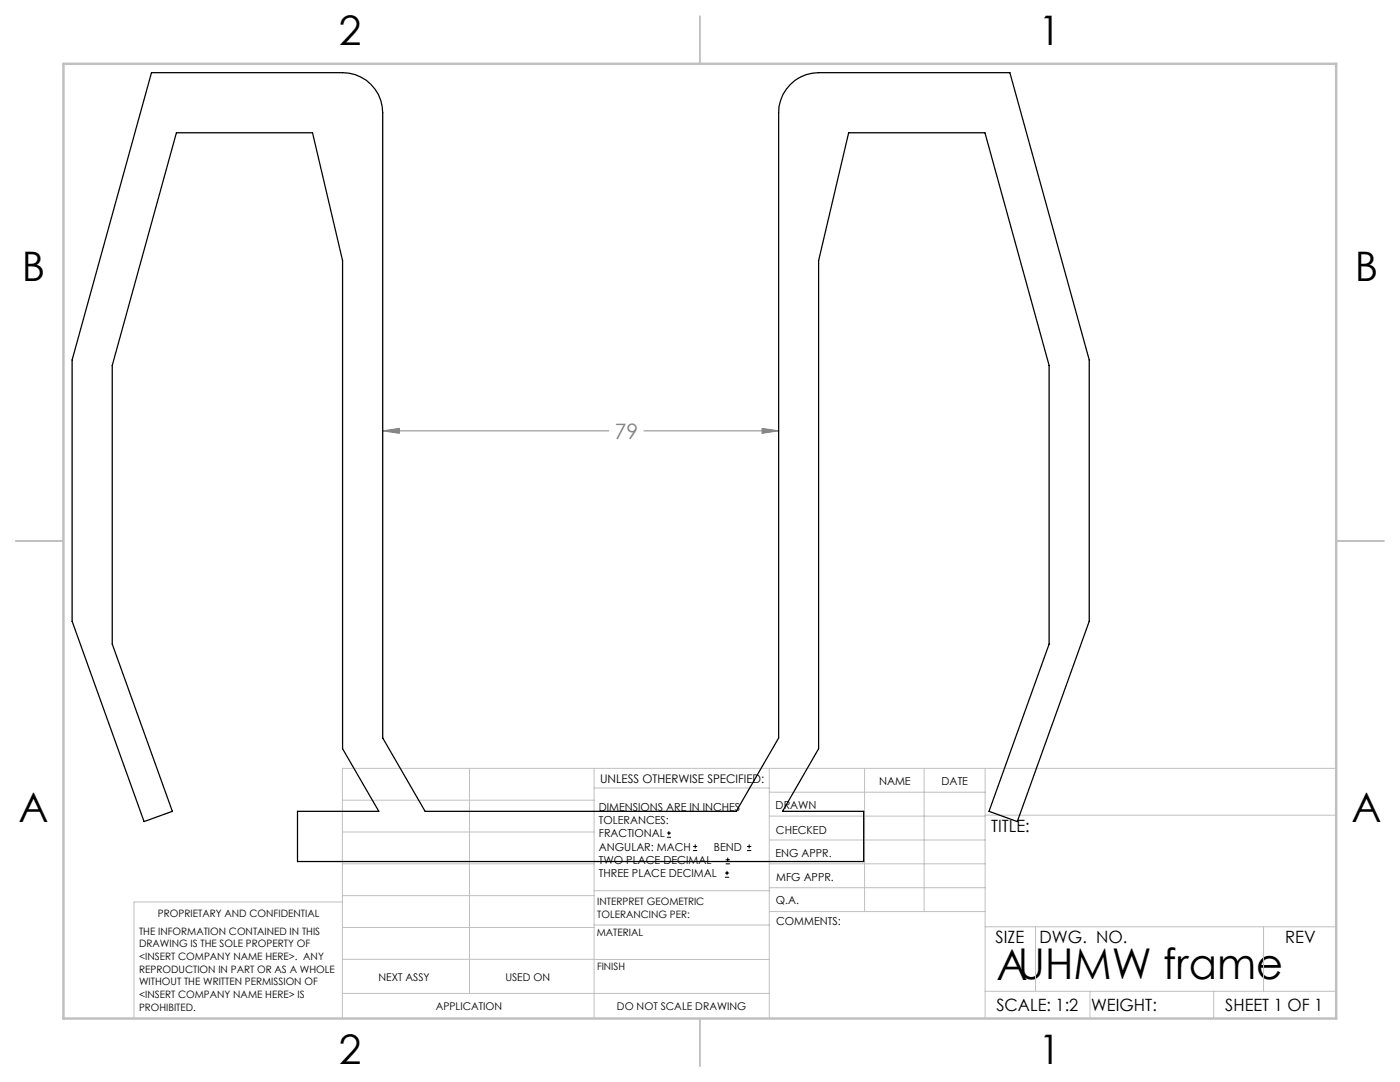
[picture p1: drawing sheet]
<svg xmlns="http://www.w3.org/2000/svg" width="279mm" height="216mm" viewBox="0 0 279 216" stroke-linecap="round" stroke-linejoin="round" font-family="sans-serif">
<g fill="none" stroke="#000" stroke-width=".2">
<path d="M133.1 167.1h.8M133.1 166.2h.8M133.5 165.8v.9M138.3 169.7h.8M138.3 168.9h.8M138.7 168.5v.8M144.7 175h.8M144.7 174.2h.8M144.8 172.4h.9M144.8 171.6h.9M145.1 173.8v.8M145.2 171.1v.9"/>
<path d="M149.1 169.7h.8M149.1 168.9h.8M149.5 168.5v.8"/>
</g>
<path d="M76.4 86l3.3-.5v1zM76.4 86h45.1M128.5 86h26.9M152.1 85.5l3.3 .5-3.3 .5z" fill="none" stroke="#808080" stroke-width=".2"/>
<g fill="none" stroke="#c0c0c0" stroke-width=".2">
<path d="M68.3 159.7h50.3M93.7 153.3v44.9M118.6 153.3v49.9M118.6 157.2h34.9M153.5 153.3v49.9M153.5 158.1h43.1M172.5 153.3v28.6M184.4 153.3v28.6M196.6 153.3v49.9M266.7 153.3h-198.4v49.9M68.3 178.7h50.3M68.3 172.4h50.3"/>
<path d="M68.3 166h50.3M68.3 180h-41.6v23.2M118.6 177.7h35M153.5 167.6h43.1M153.5 162.8h43.1M153.5 172.4h43.1M153.5 177.1h43.1M196.6 162.7h70.1M68.3 198.2h85.2M68.3 191.4l85.2 .1M68.3 185.1h50.3M118.6 184.6h35"/>
<path d="M153.6 181.9h43M196.6 197.8h70.1M196.6 184.9h70.1M206.7 184.9v12.9M217.5 197.8v5.4M242.2 197.8v5.4M252.2 184.9v12.9"/>
</g>
<path d="M139.7 3.2v9.5M3.1 107.9h9.6M266.7 107.9h9.5M139.7 203.2v9.6" fill="none" stroke="#c0c0c0" stroke-width=".25"/>
<path d="M12.7 12.7h254v190.5h-254z" fill="none" stroke="#c0c0c0" stroke-width=".5"/>
<path d="M76.4 86l3.3-.5v1zM152.1 85.5l3.3 .5-3.3 .5z" fill="#808080"/>
<path d="M30.2 14.5h38.2a8 8 0 0 1 8 8v124.7l8.4 14.7h62.1l8.5-14.7v-124.7a8 8 0 0 1 8-8h38.1l15.9 57.3v52.2l-14.4 39.9-5.6-2 12-33.4v-55.6l-12.8-46.4h-27.2l-6 25.5v97.4l-7.2 12.5h16.2v10h-113v-10h16.2l-7.2-12.5v-97.4l-6-25.5h-27.2l-12.8 46.4v55.6l12 33.4-5.6 2-14.4-39.9v-52.2z" fill="none" stroke="#000" stroke-width=".25"/>
<text font-size="8.5" x="198.9" y="195.5">AUHMW frame</text>
<g font-size="8.1">
<text x="67.6" y="8.9">2</text>
<text x="207.3" y="8.9">1</text>
<text x="4.4" y="56.2">B</text>
<text x="270.4" y="56.2">B</text>
<text x="3.7" y="164.1">A</text>
<text x="269.7" y="164.1">A</text>
<text x="67.6" y="212.4">2</text>
<text x="207.3" y="212.4">1</text>
</g>
<text font-size="4.2" fill="#808080" x="122.7" y="87.6">79</text>
<g font-size="3.4">
<text x="197.8" y="166">TITLE:</text>
<text x="198.7" y="188.1">SIZE</text>
<text x="207.5" y="188.1">DWG. NO.</text>
<text x="256.5" y="188.2">REV</text>
<text x="198.8" y="201.7">SCALE: 1:2</text>
<text x="217.7" y="201.8">WEIGHT:</text>
<text x="244.5" y="201.7">SHEET 1 OF 1</text>
</g>
<text font-size="2.4" x="119.8" y="156.2">UNLESS OTHERWISE SPECIFIED:</text>
<g font-size="2.2">
<text x="119.5" y="161.8">DIMENSIONS ARE IN INCHES</text>
<text x="154.8" y="161.4">DRAWN</text>
<text x="175.4" y="156.6">NAME</text>
<text x="187.9" y="156.7">DATE</text>
<text x="119.5" y="164.4">TOLERANCES:</text>
<text x="119.5" y="167.1">FRACTIONAL</text>
<text x="154.9" y="166.3">CHECKED</text>
<text x="119.5" y="169.7">ANGULAR: MACH</text>
<text x="119.5" y="172.4">TWO PLACE DECIMAL</text>
<text x="142.5" y="169.7">BEND</text>
<text x="154.8" y="171">ENG APPR.</text>
<text x="119.5" y="175">THREE PLACE DECIMAL</text>
<text x="154.9" y="175.7">MFG APPR.</text>
<text x="154.9" y="180.4">Q.A.</text>
<text x="154.9" y="184.6">COMMENTS:</text>
</g>
<g font-size="2.1">
<text x="75.5" y="195.7">NEXT ASSY</text>
<text x="100.9" y="195.7">USED ON</text>
<text x="86.9" y="201.5">APPLICATION</text>
<text x="123.1" y="201.6">DO NOT SCALE DRAWING</text>
</g>
<g font-size="2">
<text x="31.5" y="182.9">PROPRIETARY AND CONFIDENTIAL</text>
<text x="119.2" y="180.6">INTERPRET GEOMETRIC</text>
<text x="119.2" y="183.1">TOLERANCING PER:</text>
<text x="27.8" y="186.5">THE INFORMATION CONTAINED IN THIS</text>
<text x="27.8" y="189">DRAWING IS THE SOLE PROPERTY OF</text>
<text x="27.8" y="191.6">&lt;INSERT COMPANY NAME HERE&gt;. ANY</text>
<text x="119.1" y="186.7">MATERIAL</text>
<text x="27.8" y="194.1">REPRODUCTION IN PART OR AS A WHOLE</text>
<text x="27.8" y="196.6">WITHOUT THE WRITTEN PERMISSION OF</text>
<text x="119.1" y="193.5">FINISH</text>
<text x="27.8" y="199.1">&lt;INSERT COMPANY NAME HERE&gt; IS</text>
<text x="27.8" y="201.7">PROHIBITED.</text>
</g>
</svg>
